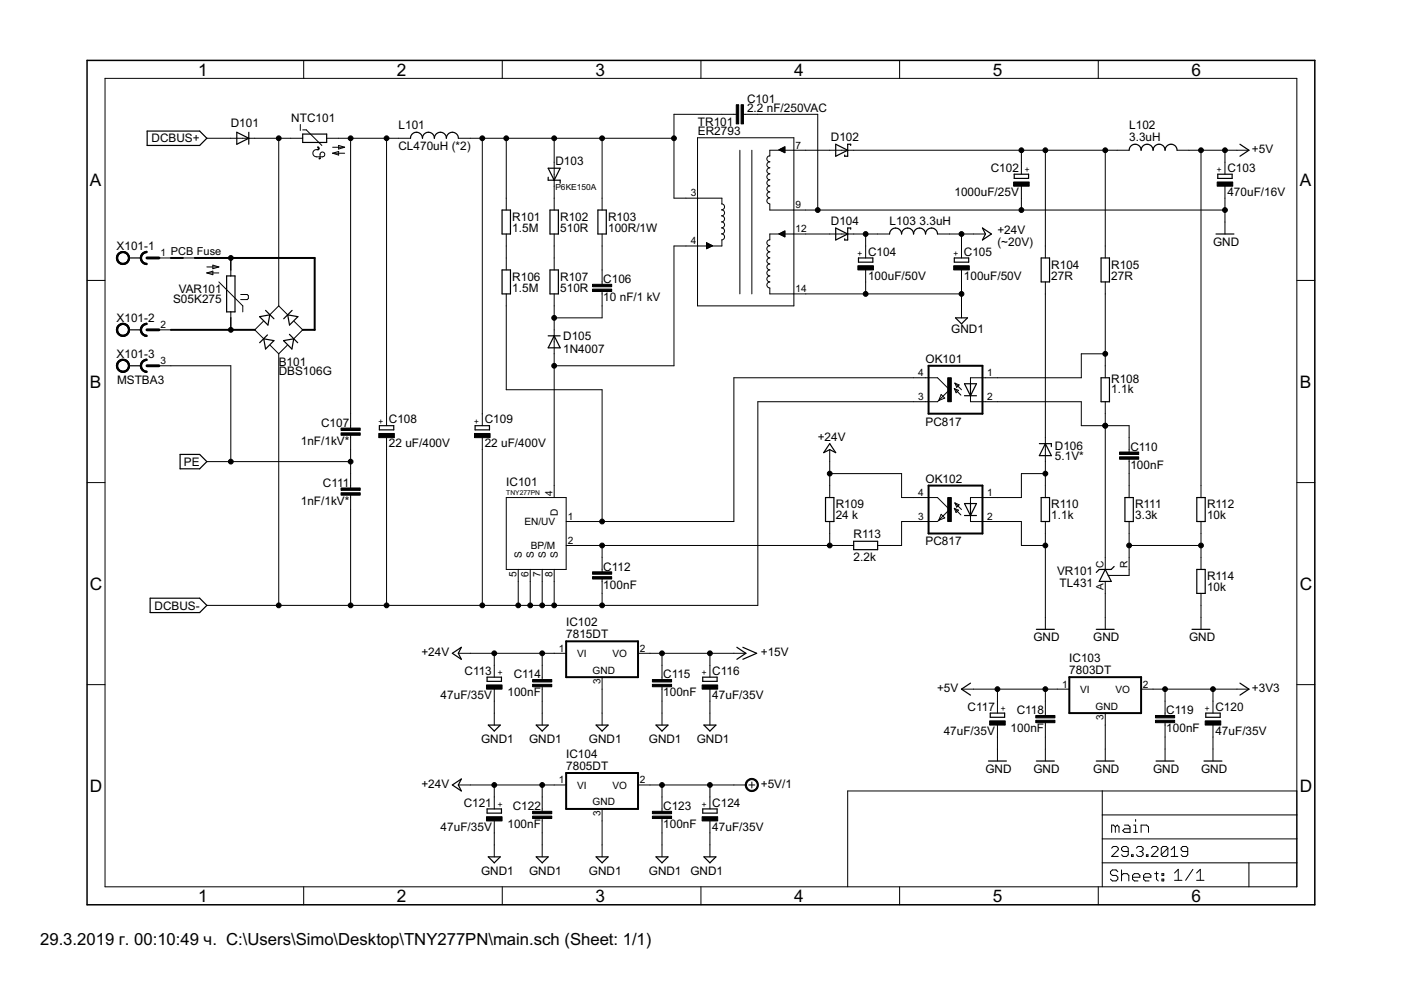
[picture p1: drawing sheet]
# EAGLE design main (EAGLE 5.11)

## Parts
B101  DBS106G  [DBS]
C101  2.2 nF/250VAC  C-EU075-032X103  [C075-032X103]
C102  1000uF/25V  CPOL-EUE3.5-10  [E3,5-10]
C103  470uF/16V  CPOL-EUE3.5-8  [E3,5-8]
C104  100uF/50V  CPOL-EUE3.5-8  [E3,5-8]
C105  100uF/50V  CPOL-EUE3.5-8  [E3,5-8]
C106  10 nF/1 kV  C-EU102-043X133  [C102-043X133]
C107  1nF/1kV*  C-EU102-043X133  [C102-043X133]
C108  22 uF/400V  CPOL-EUE5-10.5  [E5-10,5]
C109  22 uF/400V  CPOL-EUE5-10.5  [E5-10,5]
C110  100nF  C-EUC1206  [C1206]
C111  1nF/1kV*  C-EU102-043X133  [C102-043X133]
C112  100nF  C-EUC0603  [C0603]
C113  47uF/35V  CPOL-EUE2.5-6  [E2,5-6]
C114  100nF  C-EUC0805  [C0805]
C115  100nF  C-EUC0805  [C0805]
C116  47uF/35V  CPOL-EUE2.5-6  [E2,5-6]
C117  47uF/35V  CPOL-EUE2.5-6  [E2,5-6]
C118  100nF  C-EUC0805  [C0805]
C119  100nF  C-EUC0805  [C0805]
C120  47uF/35V  CPOL-EUE2.5-6  [E2,5-6]
C121  47uF/35V  CPOL-EUE2.5-6  [E2,5-6]
C122  100nF  C-EUC0805  [C0805]
C123  100nF  C-EUC0805  [C0805]
C124  47uF/35V  CPOL-EUE2.5-6  [E2,5-6]
D101  DIODE-SMB  [SMB]
D102  SCHOTTKY-DIODESMD  [SMB]
D103  P6KE150A  SUPPRESSOR-SMBJ  [SMBJ]
D104  SCHOTTKY-DIODESMD  [SMB]
D105  1N4007  DIODE-DO214AA  [DO214AA]
D106  5.1V*  ZENER-DIODESOD80C  [SOD80C]
IC101  TNY277PN  TNY275-280DIP-8C  [TNY275-DIP-8C]
IC102  7815DT  [TO252]
IC103  7803DT  7805DT  [TO252]
IC104  7805DT  [TO252]
L101  CL470uH (*2)  L-USTFI0307  [TFI0307]
L102  3.3uH  L-US6000-XXX-RC  [6000-XXXX-RC]
L103  3.3uH  L-US6000-XXX-RC  [6000-XXXX-RC]
NTC101  B57164  [B57164]
OK101  PC817  [DIL4-SMD]
OK102  PC817  [DIL4-SMD]
R101  1.5M  R-EU_R1206  [R1206]
R102  510R  R-EU_R1206  [R1206]
R103  100R/1W  R-EU_0414/5V  [0414V]
R104  27R  R-EU_R1206  [R1206]
R105  27R  R-EU_R1206  [R1206]
R106  1.5M  R-EU_R1206  [R1206]
R107  510R  R-EU_R1206  [R1206]
R108  1.1k  R-EU_R1206  [R1206]
R109  24 k  R-EU_R0603  [R0603]
R110  1.1k  R-EU_R1206  [R1206]
R111  3.3k  R-EU_R1206  [R1206]
R112  10k  R-EU_R1206  [R1206]
R113  2.2k  R-EU_R0603  [R0603]
R114  10k  R-EU_R1206  [R1206]
TR101  ER2793  [ER2793]
VAR101  S05K275  [S05K275]
VR101  TL431  TL431CLP  [TO92-CLP]
X101  MSTBA3  [MSTBA3]

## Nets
$235: C101.2 C109.+ D103.A L101.2 R101.2 R103.2 TR101.3
+3V3: C119.1 C120.+ IC103.2(VO)
+5V: C103.+ C117.+ C118.1 IC103.1(VI) L102.2 R112.2
+5V/1: C123.1 C124.+ IC104.2(VO)
+15V: C115.1 C116.+ IC102.2(VO)
+24V: C105.+ C113.+ C114.1 C121.+ C122.1 IC102.1(VI) IC104.1(VI) L103.2 OK102.4(COL) R109.2
DCBUS+: D101.A
DCBUS-: B101.- C108.- C109.- C111.2 C112.2 IC101.5(S) IC101.6(S) IC101.7(S) IC101.8(S) OK101.3(EMIT)
GND: C101.1 C102.- C103.- C117.- C118.2 C119.2 C120.- IC103.3(GND) OK102.2(C) R110.1 R114.1 TR101.9 VR101.A
GND1: C104.- C105.- C113.- C114.2 C115.2 C116.- C121.- C122.2 C123.2 C124.- IC102.3(GND) IC104.3(GND) TR101.14
N$1: D105.A IC101.4(D) TR101.4
N$2: R102.1 R107.2
N$3: C106.2 R103.1
N$4: D103.C R102.2
N$5: C106.1 D105.C R107.1
N$6: D106.A OK102.1(A) R110.2
N$8: C104.+ D104.C L103.1
N$9: IC101.1(EN/UV) OK101.4(COL) R106.1
N$10: B101.AC2 VAR101.2 X101.1
N$11: D104.A TR101.12
N$13: C110.2 R111.2
N$14: D102.A TR101.7
N$15: C110.1 OK101.2(C) R108.1 VR101.C
N$16: C102.+ D102.C L102.1 R104.2 R105.2
N$17: C112.1 IC101.2(BP/M) R109.1 R113.1
N$18: R111.1 R112.1 R114.2 VR101.R
N$19: OK101.1(A) R105.1 R108.2
N$20: OK102.3(EMIT) R113.2
N$22: D106.C R104.1
N$23: B101.AC1 VAR101.1 X101.2
N$39: C107.1 C108.+ L101.1 NTC101.2
N$40: R101.1 R106.2
N$46: B101.+ D101.C NTC101.1
PE: C107.2 C111.1 X101.3

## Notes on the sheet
- (~20V)
- PCB Fuse
